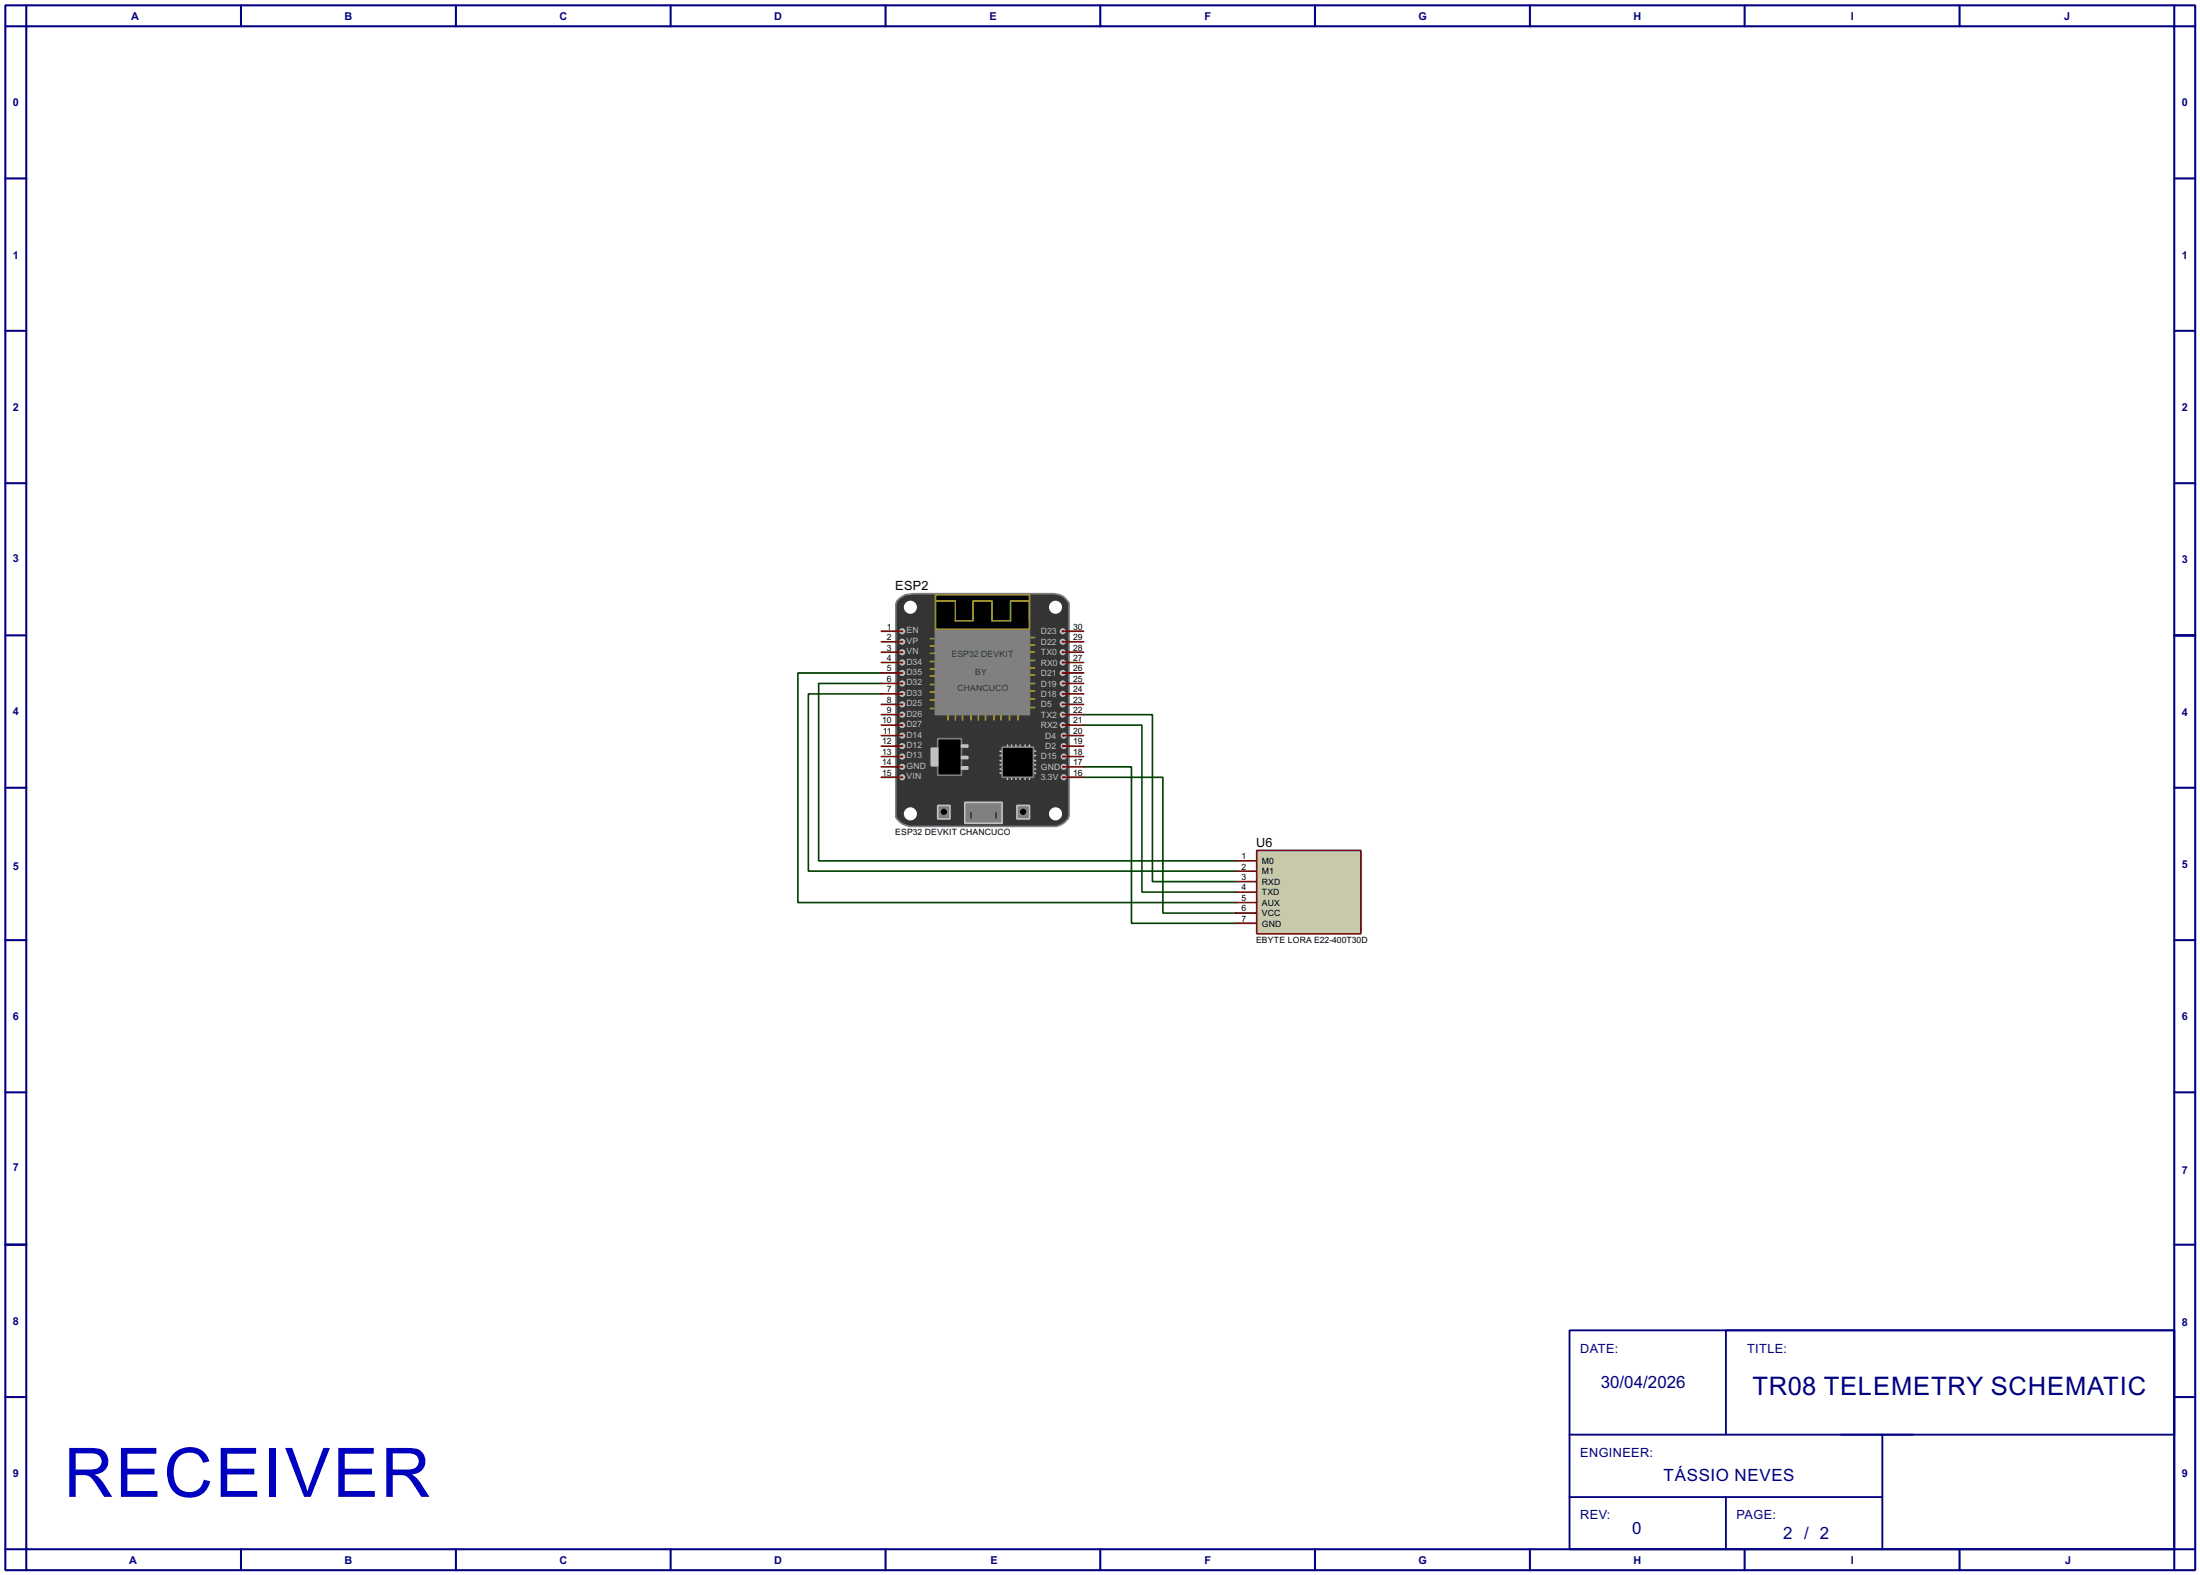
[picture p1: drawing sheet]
<svg xmlns="http://www.w3.org/2000/svg" width="536mm" height="383mm" viewBox="0 0 536 383" stroke-linecap="round" stroke-linejoin="round" font-family="sans-serif">
<path d="M382.3 323.9h147.3v53.3h-147.3zM420.4 323.9h109.2v25.4h-109.2zM382.3 349.3h38.1M448.4 349.3h17.7zM458.5 349.3v27.9M382.3 364.5h76.2M420.4 364.5v12.7" fill="none" stroke="#000080" stroke-width=".45"/>
<g fill="none" stroke="#000080" stroke-width=".5">
<path d="M1.3 1.3h533.4v381h-533.4zM6.4 6.4h523.2v370.8h-523.2zM6.4 1.3v5.1h-5.1M58.7 1.3v5.1M111.1 1.3v5.1M163.4 1.3v5.1M215.7 1.3v5.1M268 1.3v5.1M320.3 1.3v5.1M372.7 1.3v5.1M425 1.3v5.1M477.3 1.3v5.1"/>
<path d="M529.6 1.3v5.1h5.1M1.3 43.5h5.1M529.6 43.5h5.1M1.3 80.6h5.1M529.6 80.6h5.1M1.3 117.7h5.1M529.6 117.7h5.1M1.3 154.7h5.1M529.6 154.7h5.1M1.3 191.8h5.1M529.6 191.8h5.1M1.3 228.9h5.1"/>
<path d="M529.6 228.9h5.1M1.3 266h5.1M529.6 266h5.1M1.3 303.1h5.1M529.6 303.1h5.1M1.3 340.2h5.1M529.6 340.2h5.1M1.3 377.2h5.1v5.1M58.7 377.2v5.1M111.1 377.2v5.1M163.4 377.2v5.1M215.7 377.2v5.1"/>
<path d="M268 377.2v5.1M320.3 377.2v5.1M372.7 377.2v5.1M425 377.2v5.1M477.3 377.2v5.1M534.7 377.2h-5.1v5.1"/>
</g>
<path d="M214.7 163.9h-20.3v55.9h106.6M214.7 166.4h-15.3v43.2h101.6M214.7 169h-17.8v43.1h104.1M264 174h16.7v40.7h20.3M264 176.6h14.2v40.6h22.8M264 186.7h11.6v38.1h25.4M264 189.3h19.3v33h17.7" fill="none" stroke="#004000" stroke-width=".4"/>
<path d="M306.1 207.1h25.4v20.3h-25.4z" fill="#c8c8aa" stroke="#800000" stroke-width=".4"/>
<path d="M301 209.6h5.1M301 212.1h5.1M301 214.7h5.1M301 217.2h5.1M301 219.8h5.1M301 222.3h5.1M301 224.8h5.1" fill="none" stroke="#800000" stroke-width=".4"/>
<path d="M218.5 146.4l.8-.8 1.2-.8 2.1-.2h33.2a4.4 4.4 0 0 1 4.6 2.3v51.8a4.1 4.1 0 0 1-3 2.5h-35.9a4.4 4.4 0 0 1-3.3-2.3v-51.8z" fill-rule="evenodd" fill="#343434" stroke="#808080" stroke-width=".4"/>
<path d="M227.9 151.2h22.9v22.8h-22.9z" fill="#808080" stroke="#808080" stroke-width=".4"/>
<path d="M227.9 144.8h22.9v8.4h-22.9z" fill="#000" stroke="#b09b04" stroke-width=".4"/>
<g fill="none" stroke="#b09b04" stroke-width=".4">
<path d="M226.6 155.5h1M226.6 157.3h1M226.6 159.1h1M227.9 146.4h4.8v4.8h4.3M237 150.9v-4.5h4.6v4.8h4.6v-4.8h4.6v4.8M251 155.2h1M251 157h1M251 158.8h1M226.6 161.1h1M226.6 162.9h1M226.6 164.6h1M226.6 166.7h1"/>
<path d="M226.6 168.5h1M226.6 170.5h1M226.6 172.5h1M230.9 174.3v1M232.7 174.3v1M234.5 174.3v1M236.5 174.3v1M238.3 174.3v1M240.1 174.3v1M242.1 174.3v1M243.9 174.3v1M245.9 174.3v1"/>
<path d="M248 174.3v1M251 160.8h1M251 162.6h1M251 164.4h1M251 166.4h1M251 168.2h1M251 170.2h1M251 172.3h1"/>
</g>
<g fill="#feffff" stroke="#343434" stroke-width=".4">
<circle cx="257.1" cy="147.9" r="1.8"/>
<circle cx="221.7" cy="147.9" r="1.8"/>
<circle cx="257.1" cy="198.2" r="1.8"/>
<circle cx="221.7" cy="198.2" r="1.8"/>
</g>
<g fill="#808080" stroke="#c0c0c0" stroke-width=".4">
<circle cx="258.8" cy="153.7" r=".55"/>
<circle cx="258.8" cy="156.3" r=".55"/>
<circle cx="258.8" cy="158.8" r=".55"/>
<circle cx="258.8" cy="161.3" r=".55"/>
<circle cx="258.8" cy="163.9" r=".55"/>
<circle cx="258.8" cy="166.4" r=".55"/>
<circle cx="258.8" cy="169" r=".55"/>
<circle cx="258.8" cy="171.5" r=".55"/>
<circle cx="258.8" cy="174" r=".55"/>
<circle cx="258.8" cy="176.6" r=".55"/>
<circle cx="259.1" cy="179.1" r=".55"/>
<circle cx="259.1" cy="181.7" r=".55"/>
<circle cx="259.1" cy="184.2" r=".55"/>
<circle cx="259.1" cy="186.7" r=".55"/>
<circle cx="259.1" cy="189.3" r=".55"/>
<circle cx="219.7" cy="179.1" r=".55"/>
<circle cx="219.7" cy="181.7" r=".55"/>
<circle cx="219.7" cy="184.2" r=".55"/>
<circle cx="219.7" cy="186.7" r=".55"/>
<circle cx="219.7" cy="189.3" r=".55"/>
<circle cx="219.7" cy="166.4" r=".55"/>
<circle cx="219.7" cy="169" r=".55"/>
<circle cx="219.7" cy="171.5" r=".55"/>
<circle cx="219.7" cy="174" r=".55"/>
<circle cx="219.7" cy="176.6" r=".55"/>
<circle cx="219.7" cy="153.7" r=".55"/>
<circle cx="219.7" cy="156.3" r=".55"/>
<circle cx="219.7" cy="158.8" r=".55"/>
<circle cx="219.7" cy="161.3" r=".55"/>
<circle cx="219.7" cy="163.9" r=".55"/>
</g>
<path d="M235 195.4h9.1v5.1h-9.1z" fill="#808080" stroke="#c0c0c0" stroke-width=".4"/>
<path d="M236.5 197.9v1.3M242.6 197.9v1.3" fill="none" stroke="#343434" stroke-width=".4"/>
<path d="M228.4 196.1h3v3.3h-3z" fill="#808080" stroke="#c0c0c0" stroke-width=".4"/>
<circle cx="229.9" cy="197.7" r=".55" fill="#000" stroke="#000" stroke-width=".4"/>
<path d="M247.7 196.1h3.1v3.3h-3.1z" fill="#808080" stroke="#c0c0c0" stroke-width=".4"/>
<circle cx="249.2" cy="197.7" r=".55" fill="#000" stroke="#000" stroke-width=".4"/>
<path d="M228.4 179.9h5.8v8.9h-5.8zM244.1 181.9h7.7v7.4h-7.7z" fill="#000" stroke="#808080" stroke-width=".4"/>
<g fill="#c0c0c0" stroke="#c0c0c0" stroke-width=".4">
<path d="M226.9 182.2h1.5v4.3h-1.5z"/>
<path d="M234.2 186.7h1.6v.6h-1.6z"/>
<path d="M234.2 184.2h1.6v.5h-1.6z"/>
<path d="M234.2 181.4h1.6v.5h-1.6z"/>
</g>
<g fill="none" stroke="#c0c0c0" stroke-width=".4">
<path d="M243.6 188.3h.3M243.6 187.3h.3M243.6 186.2h.3M243.6 185.2h.3M243.6 184h.3M243.6 182.9h.3M245.4 181.4v.3M245.4 189.5v.3M246.4 181.4v.3M246.4 189.5v.3M247.5 181.4v.3M247.5 189.5v.3"/>
<path d="M248.5 181.4v.3M248.5 189.5v.3M249.7 181.4v.3M249.7 189.5v.3M250.8 181.4v.3M250.8 189.5v.3M252 188.3h.3M252 187.3h.3M252 186.2h.3M252 185.2h.3M252 184h.3M252 182.9h.3"/>
</g>
<g fill="none" stroke="#800000" stroke-width=".4">
<path d="M214.7 153.7h5.1M214.7 156.3h5.1M214.7 158.8h5.1M258.9 153.7h5.1M258.9 156.3h5.1M258.9 158.8h5.1M214.7 161.3h5.1M214.7 163.9h5.1M214.7 166.4h5.1M214.7 169h5.1M214.7 171.5h5.1M214.7 174h5.1"/>
<path d="M214.7 176.6h5.1M214.7 179.1h5.1M258.9 161.3h5.1M258.9 163.9h5.1M258.9 166.4h5.1M258.9 169h5.1M258.9 171.5h5.1M258.9 174h5.1M258.9 176.6h5.1M258.9 179.1h5.1M214.7 181.7h5.1M214.7 184.2h5.1"/>
<path d="M214.7 186.7h5.1M214.7 189.3h5.1M258.9 181.7h5.1M258.9 184.2h5.1M258.9 186.7h5.1M258.9 189.3h5.1"/>
</g>
<text font-size="18.6" fill="#0000c0" x="15.5" y="364.5">RECEIVER</text>
<text font-size="7" fill="#000080" x="426.9" y="339.8">TR08 TELEMETRY SCHEMATIC</text>
<g font-size="4.6" fill="#000080">
<text x="389.9" y="337.9">30/04/2026</text>
<text x="405.2" y="360.7">TÁSSIO NEVES</text>
<text x="397.6" y="373.4">0</text>
<text x="434.4" y="374.8">2 / 2</text>
</g>
<g font-size="3.5">
<text x="218.1" y="143.8">ESP2</text>
<text x="306" y="206.3">U6</text>
</g>
<g font-size="3.5" fill="#000080">
<text x="384.9" y="329.3">DATE:</text>
<text x="425.6" y="329.3">TITLE:</text>
<text x="384.9" y="354.7">ENGINEER:</text>
<text x="384.9" y="370">REV:</text>
<text x="423" y="370">PAGE:</text>
</g>
<g font-size="3" fill="#000080">
<text x="31.9" y="4.9">A</text>
<text x="83.9" y="4.9">B</text>
<text x="136.3" y="4.9">C</text>
<text x="188.6" y="4.9">D</text>
<text x="241" y="4.9">E</text>
<text x="293.4" y="4.9">F</text>
<text x="345.5" y="4.9">G</text>
<text x="397.9" y="4.9">H</text>
<text x="450.8" y="4.9">I</text>
<text x="502.7" y="4.9">J</text>
<text x="3.2" y="25.9">0</text>
<text x="531.5" y="25.9">0</text>
<text x="3.2" y="63">1</text>
<text x="531.5" y="63">1</text>
<text x="3.2" y="100.1">2</text>
<text x="531.5" y="100.1">2</text>
<text x="3.2" y="136.9">3</text>
<text x="531.5" y="137.2">3</text>
<text x="3.2" y="174">4</text>
<text x="531.5" y="174.3">4</text>
<text x="3.2" y="211.9">5</text>
<text x="531.5" y="211.4">5</text>
<text x="3.2" y="248.5">6</text>
<text x="531.5" y="248.5">6</text>
<text x="3.2" y="285">7</text>
<text x="531.5" y="285.8">7</text>
<text x="3.2" y="322.6">8</text>
<text x="531.5" y="322.9">8</text>
<text x="3.2" y="359.7">9</text>
<text x="531.5" y="359.7">9</text>
<text x="31.4" y="380.8">A</text>
<text x="83.9" y="380.8">B</text>
<text x="136.3" y="380.8">C</text>
<text x="188.6" y="380.8">D</text>
<text x="241.2" y="380.8">E</text>
<text x="293.4" y="380.8">F</text>
<text x="345.5" y="380.8">G</text>
<text x="397.9" y="380.8">H</text>
<text x="450.8" y="380.8">I</text>
<text x="503" y="380.8">J</text>
</g>
<g font-size="2.4">
<text x="216.1" y="153.3">1</text>
<text x="216.1" y="155.9">2</text>
<text x="261.4" y="153.3">30</text>
<text x="261.4" y="155.9">29</text>
<text x="216.1" y="158.4">3</text>
<text x="216.1" y="160.9">4</text>
<text x="261.4" y="158.4">28</text>
<text x="261.4" y="160.9">27</text>
<text x="216.1" y="163.5">5</text>
<text x="216.1" y="166">6</text>
<text x="261.4" y="163.5">26</text>
<text x="261.4" y="166">25</text>
<text x="216.1" y="168.6">7</text>
<text x="216.1" y="171.1">8</text>
<text x="216.1" y="173.6">9</text>
<text x="261.4" y="168.6">24</text>
<text x="261.4" y="171.1">23</text>
<text x="261.4" y="173.6">22</text>
<text x="214.9" y="176.2">10</text>
<text x="215.1" y="178.7">11</text>
<text x="261.4" y="176.2">21</text>
<text x="261.4" y="178.7">20</text>
<text x="214.9" y="181.3">12</text>
<text x="214.9" y="183.8">13</text>
<text x="261.4" y="181.3">19</text>
<text x="261.4" y="183.8">18</text>
<text x="214.9" y="186.3">14</text>
<text x="214.9" y="188.9">15</text>
<text x="261.4" y="186.3">17</text>
<text x="261.4" y="188.9">16</text>
<text x="218" y="203.4">ESP32 DEVKIT CHANCUCO</text>
<text x="302.4" y="209.2">1</text>
<text x="302.4" y="211.7">2</text>
<text x="302.4" y="214.3">3</text>
<text x="307.4" y="210.4">M0</text>
<text x="307.4" y="212.9">M1</text>
<text x="307.4" y="215.5">RXD</text>
<text x="302.4" y="216.8">4</text>
<text x="302.4" y="219.4">5</text>
<text x="302.4" y="221.9">6</text>
<text x="307.4" y="218">TXD</text>
<text x="307.4" y="220.6">AUX</text>
<text x="302.4" y="224.4">7</text>
<text x="307.4" y="223.1">VCC</text>
<text x="307.4" y="225.6">GND</text>
<text x="305.9" y="229.6">EBYTE LORA E22-400T30D</text>
</g>
<g font-size="2.4" fill="#c0c0c0">
<text x="220.8" y="154.2">EN</text>
<text x="253.5" y="154.5">D23</text>
<text x="220.8" y="156.7">VP</text>
<text x="220.8" y="159.3">VN</text>
<text x="220.8" y="161.8">D34</text>
<text x="253.5" y="157">D22</text>
<text x="253.5" y="159.5">TX0</text>
<text x="220.8" y="164.4">D35</text>
<text x="220.8" y="166.9">D32</text>
<text x="253.5" y="162.1">RX0</text>
<text x="253.5" y="164.6">D21</text>
<text x="253.5" y="167.2">D19</text>
<text x="220.8" y="169.4">D33</text>
<text x="220.8" y="172">D25</text>
<text x="253.5" y="169.7">D18</text>
<text x="253.5" y="172.2">D5</text>
<text x="220.8" y="174.5">D26</text>
<text x="220.8" y="177.1">D27</text>
<text x="220.8" y="179.6">D14</text>
<text x="253.5" y="174.8">TX2</text>
<text x="253.5" y="177.3">RX2</text>
<text x="254.6" y="179.9">D4</text>
<text x="220.8" y="182.1">D12</text>
<text x="220.8" y="184.7">D13</text>
<text x="253.5" y="184.9">D15</text>
<text x="254.6" y="182.4">D2</text>
<text x="220.8" y="187.2">GND</text>
<text x="220.8" y="189.8">VIN</text>
<text x="253.5" y="190">3.3V</text>
<text x="253.5" y="187.5">GND</text>
</g>
<g font-size="2.4" fill="#343434">
<text x="231.7" y="160">ESP32 DEVKIT</text>
<text x="237.5" y="164.4">BY</text>
<text x="233.2" y="168.2">CHANCUCO</text>
</g>
</svg>
